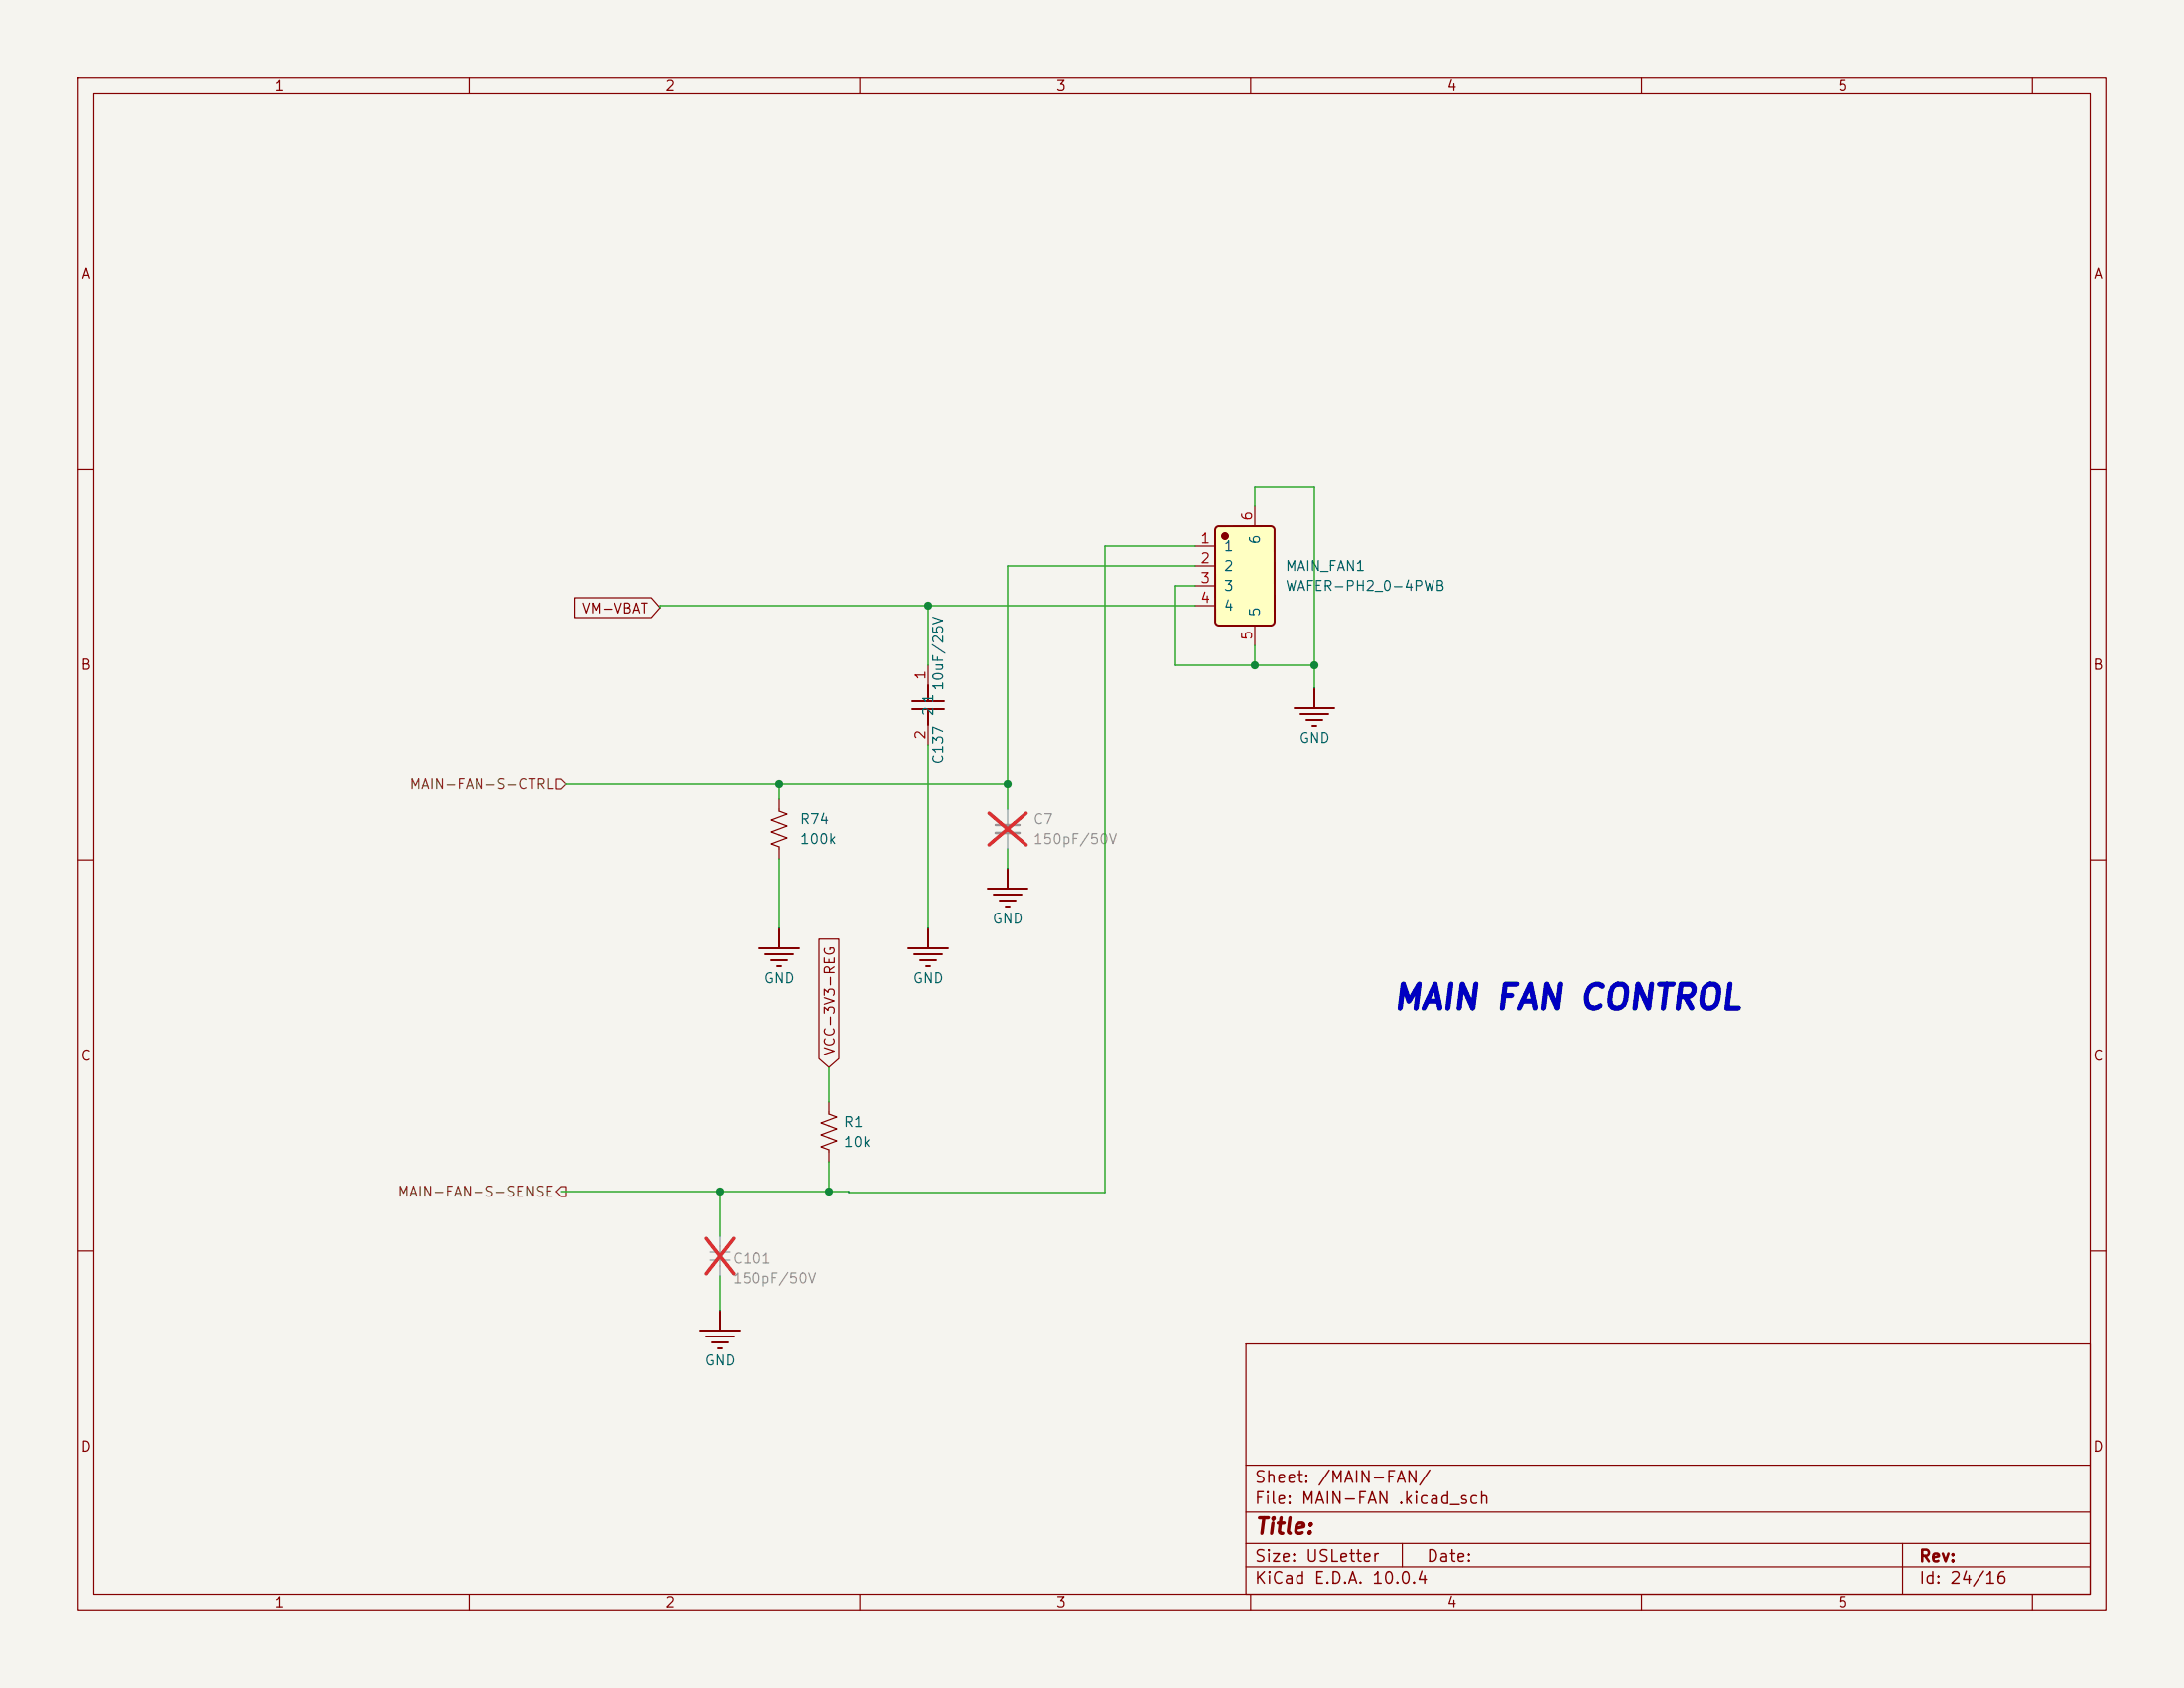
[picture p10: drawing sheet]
<svg xmlns="http://www.w3.org/2000/svg" width="279mm" height="216mm" viewBox="0 0 279 216" stroke-linecap="round" stroke-linejoin="round" font-family="sans-serif">
<path d="M0 0h279.4v215.9h-279.4z" fill="#f5f4ef" stroke="#f5f4ef" stroke-width=".13"/>
<g fill="none" stroke="#840000" stroke-width=".15">
<path d="M10 10h259.4v195.9h-259.4zM12 12h255.4v191.9h-255.4zM60 10v2M110 10v2M160 10v2M210 10v2M260 10v2M10 60h2M267.4 60h2M10 110h2M267.4 110h2M106 141v1.5l1.1 .4-2.1 .7 2.1 .8-2.1 .8 2.1 .7-2.1 .8 1 .4v1.5"/>
<path d="M10 160h2M159.4 171.9h108v32h-108zM267.4 160h2M159.4 197.4h108M159.4 193.4h108M159.4 187.4h108M179.4 197.4v3M243.4 197.4v6.5M60 203.9v2M110 203.9v2M159.4 200.4h108M160 203.9v2"/>
<path d="M210 203.9v2M260 203.9v2"/>
</g>
<path d="M126.4 113.7h5M127.1 114.4h3.6M127.9 115.2h2M128.7 116h.5M128.9 111.1v2.6M89.5 170.2h5.1M90.3 170.9h3.6M91.1 171.7h2M91.8 172.5h.5M92.1 167.6v2.6" fill="none" stroke="#840000" stroke-width=".25"/>
<path d="M92.1 158.1v2M90.8 160.1h2.5M90.8 161.2h2.5M92.1 161.2v2" fill="none" stroke="#9c9b98" stroke-width=".15"/>
<path d="M90.3 158.4l3.5 4.5M93.8 158.4l-3.5 4.5" fill="none" stroke="#e12e31" stroke-width=".46"/>
<path d="M155.6 67.5l.3-.2h6.7l.4 .2 .1 .2v11.8a.51 .51 0 0 1-.5 .5h-6.6l-.5-.2v-.2l-.1-11.8z" fill="#ffffc2"/>
<circle cx="156.7" cy="68.6" r=".38" fill="#840000" stroke="#840000" stroke-width=".25"/>
<g fill="none" stroke="#840000" stroke-width=".25">
<path d="M155.6 67.5l.3-.2h6.7l.4 .2 .1 .2v11.8a.51 .51 0 0 1-.5 .5h-6.6l-.5-.2v-.2l-.1-11.8zM116.7 89.7h4.1M116.7 90.7h4.1M118.7 87.6v2.1M118.7 90.7v2M165.6 90.6h5.1M166.4 91.3h3.5M167.1 92.1h2.1M167.9 92.8h.5M168.1 88v2.6M99.7 118.7v2.6M118.7 118.7v2.6"/>
<path d="M97.2 121.3h5M97.9 122h3.6M98.7 122.8h2M99.4 123.6h.5M116.2 121.3h5.1M117 122h3.5M117.7 122.8h2.1M118.5 123.6h.5"/>
</g>
<path d="M73.5 76.5h9.8l1.2 1.2-1.2 1.3h-9.8zM152.9 69.9h2.5M152.9 72.4h2.5M152.9 74.9h2.5M152.9 77.5h2.5M160.5 64.8v2.5M118.7 85.1v2.5M118.7 92.7v2.6M160.5 80v2.6M99.7 102.2v1.6l1 .3-2 .8 2 .8-2 .7 2 .8-2 .8 1 .3v1.6M104.8 120.1h2.5v15.3l-1.3 1.1-1.2-1.1z" fill="none" stroke="#840000" stroke-width=".15"/>
<path d="M127.4 105.5h3" fill="none" stroke="#9c9b98" stroke-width=".3"/>
<path d="M127.4 106.6h3" fill="none" stroke="#9c9b98" stroke-width=".33"/>
<path d="M128.9 103.5v2M128.9 106.6v2" fill="none" stroke="#9c9b98" stroke-width=".15"/>
<path d="M126.5 104l4.8 4.1M131.3 104l-4.8 4.1" fill="none" stroke="#e12e31" stroke-width=".46"/>
<path d="M71.1 99.7h.7l.6 .6-.6 .7h-.7zM71.1 152.4l.7-.6h.6v1.2h-.6z" fill="none" stroke="#725600" stroke-width=".15"/>
<g fill="none" stroke="#009600" stroke-width=".15">
<path d="M118.7 77.5v7.6M152.9 77.5h-68.4v.2M152.9 69.9h-11.5v82.6h-32.8v-.1h-36.8M152.9 72.4h-24v31.1M152.9 74.9h-2.5v10.2h17.7M160.5 64.8v-2.6h7.6v25.8M118.7 95.3v23.4M160.5 82.6v2.5M72.4 100.3h56.5M99.7 100.3v1.9M99.7 109.9v8.8M128.9 108.6v2.5"/>
<path d="M106 136.5v4.5M92.1 152.4v5.7M106 148.6v3.8M92.1 163.2v4.4"/>
</g>
<g fill="#009600" stroke="#009600" stroke-width=".13">
<circle cx="106" cy="152.4" r=".46"/>
<circle cx="99.7" cy="100.3" r=".46"/>
<circle cx="92.1" cy="152.4" r=".46"/>
<circle cx="118.7" cy="77.5" r=".46"/>
<circle cx="160.5" cy="85.1" r=".46"/>
<circle cx="168.1" cy="85.1" r=".46"/>
<circle cx="128.9" cy="100.3" r=".46"/>
</g>
<text font-size="3.1" fill="#0000c2" x="178" y="129.8">MAIN FAN CONTROL</text>
<text font-size="2" fill="#840000" x="160.4" y="196.7">Title:</text>
<g font-size="1.5" fill="#840000">
<text x="160.4" y="190">Sheet: /MAIN-FAN/</text>
<text x="160.4" y="192.7">File: MAIN-FAN .kicad_sch</text>
<text x="160.4" y="202.9">KiCad E.D.A. 10.0.4</text>
<text x="160.4" y="200.1">Size: USLetter</text>
<text x="182.4" y="200.1">Date:</text>
<text x="245.4" y="200.1">Rev:</text>
<text x="245.4" y="202.9">Id: 24/16</text>
</g>
<g font-size="1.3" fill="#840000">
<text x="35" y="12">1</text>
<text x="85" y="12">2</text>
<text x="135" y="12">3</text>
<text x="185" y="12">4</text>
<text x="235" y="12">5</text>
<text x="10.3" y="36">A</text>
<text x="267.7" y="36">A</text>
<text x="74.3" y="78.8">VM-VBAT</text>
<text x="10.3" y="86">B</text>
<text x="267.7" y="86">B</text>
<text x="10.3" y="136">C</text>
<text x="107.1" y="135.1" transform="rotate(-90 107.1 135.1)">VCC-3V3-REG</text>
<text x="267.7" y="136">C</text>
<text x="10.3" y="186">D</text>
<text x="267.7" y="186">D</text>
<text x="35" y="205.9">1</text>
<text x="85" y="205.9">2</text>
<text x="135" y="205.9">3</text>
<text x="185" y="205.9">4</text>
<text x="235" y="205.9">5</text>
</g>
<g font-size="1.3" fill="#a90000">
<text x="153.5" y="69.8">1</text>
<text x="160.5" y="66.7" transform="rotate(-90 160.5 66.7)">6</text>
<text x="153.5" y="72.4">2</text>
<text x="153.5" y="74.9">3</text>
<text x="153.5" y="77.4">4</text>
<text x="160.5" y="82" transform="rotate(-90 160.5 82)">5</text>
<text x="118.7" y="87.1" transform="rotate(-90 118.7 87.1)">1</text>
<text x="118.7" y="94.7" transform="rotate(-90 118.7 94.7)">2</text>
</g>
<g font-size="1.3" fill="#006464">
<text x="156.5" y="70.8">1</text>
<text x="161.5" y="69.7" transform="rotate(-90 161.5 69.7)">6</text>
<text x="156.5" y="73.4">2</text>
<text x="156.5" y="75.9">3</text>
<text x="164.3" y="73.4">MAIN_FAN1</text>
<text x="164.3" y="75.9">WAFER-PH2_0-4PWB</text>
<text x="156.5" y="78.4">4</text>
<text x="161.5" y="79" transform="rotate(-90 161.5 79)">5</text>
<text x="121" y="88.4" transform="rotate(-90 121 88.4)">10uF/25V</text>
<text x="119.7" y="91.7" transform="rotate(-90 119.7 91.7)">2</text>
<text x="119.7" y="90.1" transform="rotate(-90 119.7 90.1)">1</text>
<text x="166.1" y="95.3">GND</text>
<text x="121" y="97.8" transform="rotate(-90 121 97.8)">C137</text>
<text x="102.2" y="105.7">R74</text>
<text x="102.2" y="108.3">100k</text>
<text x="126.9" y="118.4">GND</text>
<text x="97.7" y="126.1">GND</text>
<text x="116.7" y="126.1">GND</text>
<text x="107.8" y="144.5">R1</text>
<text x="107.8" y="147">10k</text>
<text x="90" y="175">GND</text>
</g>
<g font-size="1.3" fill="#725600">
<text x="52.3" y="101.3">MAIN-FAN-S-CTRL</text>
<text x="50.8" y="153.4">MAIN-FAN-S-SENSE</text>
</g>
<g font-size="1.3" fill="#939391">
<text x="132.1" y="105.8">C7</text>
<text x="132.1" y="108.3">150pF/50V</text>
<text x="93.6" y="161.9">C101</text>
<text x="93.6" y="164.5">150pF/50V</text>
</g>
</svg>
